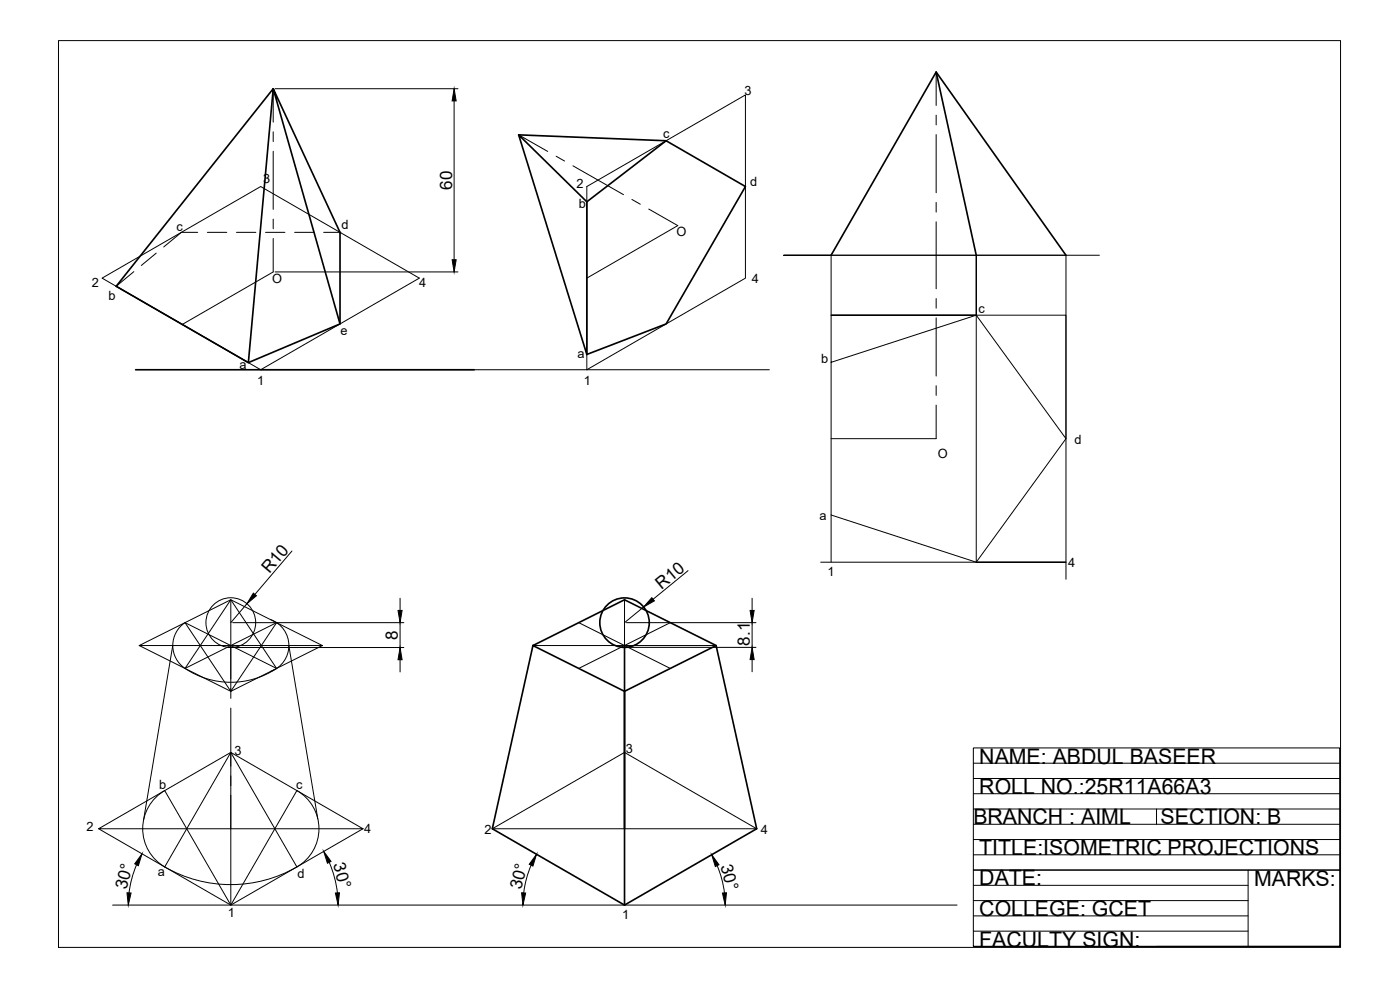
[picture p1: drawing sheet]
<svg xmlns="http://www.w3.org/2000/svg" width="420mm" height="297mm" viewBox="0 0 420 297" stroke-linecap="round" stroke-linejoin="round" font-family="sans-serif">
<!-- layer: 0 -->
<g fill="none" stroke="#000" stroke-width=".3">
<path d="M17.6 12.2h384.7v272.1h-384.7zM102.3 69.9l-.3 .1M249.4 76.6v77.9l43.6 14.2 26.9-37.1-26.9-37-43.6 14.1M319.9 76.6v55M30.6 83.5l47.6-27.5 47.6 27.5-47.6 27.4zM34.9 85.9l39.6 22.9M293 94.6v-18v92.1M292.1 238.1h110M292.1 233.6h110M292.1 229h110M292.1 256.5h110M292.1 251.9h110"/>
<path d="M292.1 247.3h110M292.1 242.7h110M347.1 242.7v4.6M33.8 271.6h253.4M292.1 279.4h82.5M292.1 274.8h82.5M292.1 270.2h82.5M292.1 265.6h82.5M292.1 261.1h110M374.6 261.1v22.9M292.1 284h110h-110v-59.6h110v59.6h-55"/>
</g>
<!-- layer: Thick -->
<g fill="none" stroke="#000" stroke-width=".5">
<path d="M281 21.6l38.9 55M155.7 40.5l44.2 1.7M176.1 60.6l23.8-18.4 23.8 13.8-23.8 41.2-23.8 9.2M176.1 60.6l-20.4-20.1 20.4 65.9M176.1 60.6v45.8M249.4 76.6l31.6-55 12 55M102 97.2l-20-70.6 20 43.1v27.5l-27.5 11.6-39.6-22.9 47.1-59.3-7.5 82.2M40.7 110.9h101.6M159.9 193.7l-12.1 55 39.6 22.9 39.7-22.9-12.2-55M159.9 193.7l27.5-13.7 27.5 13.7-27.5 13.7zM187.4 193.7v77.9"/>
<circle cx="187.4" cy="186.8" r="7.4"/>
</g>
<!-- layer: Thin -->
<g fill="none" stroke="#000" stroke-width=".3">
<path d="M82.6 26.6h54.8M136.3 30.3v47.6M176.1 56l47.6-27.5v55l-47.6 27.4zM203.4 67.7l-27.3 15.8M319.9 76.6h-84.7h94.7M82 81.6l-27.3 15.7M82.6 81.6h54.8M293 94.6h-43.6h70.5v79.2M78.2 110.9h152.7M249.4 131.6h31.6M249.4 154.5v14.2M69.3 180v27.4"/>
<path d="M87.6 165.3l-11.1 13.1M120.1 179.5v3.7M187.4 180v27.4M206.5 171.2l-10.5 8.6M225.7 179.5v3.7M246.3 168.7h73.6h-26.9M41.8 193.7l27.5 13.7 27.4-13.7h-54.9l27.5-13.7 27.4 13.7M51.8 193.7l-8.7 52.2M55.5 186.8l13.8 6.9 13.7-6.9-13.7 20.6zM55.5 186.8a8.3 8.3 0 0 0 0 13.8M69.8 186.8h51.4M69.8 194.3h51.4"/>
<path d="M74.1 181.1l-4.8 5.7M81.2 185.9a8.3 8.3 0 0 1 5.5 7.8 8.3 8.3 0 0 1-5.5 7.8M86.7 193.7l8.7 52M120.1 186.8v7.5M120.1 198v3.6M159.9 193.7h55M173.7 186.8l27.5 13.8M188 186.8h38.9M188 194.2h38.9M193.2 182.1l-5.8 4.7M201.2 186.8l-27.5 13.8M225.7 186.8v7.4"/>
<path d="M225.7 197.9v3.7M55.5 200.6l13.8-20.6 13.7 20.6M55.5 200.6l13.8-6.9 13.7 6.9M55.5 200.6a24.8 24.8 0 0 0 27.5 0M49.4 237.2l19.9 34.4 19.8-34.4M49.4 237.2a13.2 13.2 0 0 0 0 22.9M69.3 225.8v45.8M89.1 237.2a13.2 13.2 0 0 1 0 22.9M187.4 225.8v45.8M29.6 248.7l39.7 22.9 39.6-22.9M29.6 248.7l39.7-22.9 39.6 22.9zM41 259.5a30.8 30.8 0 0 0-2.3 8.4"/>
<path d="M98.8 258.7a32.2 32.2 0 0 1 2.5 9.2M147.8 248.7l39.6-22.9 39.7 22.9zM159.4 259.6a30.5 30.5 0 0 0-2.2 8.3M215.2 259.7a30.2 30.2 0 0 1 2.2 8.2M49.4 260.1l19.9-34.3 19.8 34.3M49.4 260.1a39.7 39.7 0 0 0 39.7 0"/>
<circle cx="69.3" cy="186.8" r="7.5"/>
</g>
<!-- layer: CENTRE -->
<g fill="none" stroke="#000" stroke-width=".3">
<path d="M82 26.6v10.1M82 39.6v2.9M281 21.6v10M281 34.6v2.9M82 45.4v17.4M155.7 40.5l8.7 4.9M166.9 46.9l2.5 1.4M172 49.8l15.1 8.6M189.6 59.8l2.6 1.5M281 40.4v17.4M82 65.7v2.9M82 71.6v10"/>
<path d="M194.7 62.7l8.7 5M281 66.6v20M281 60.7v2.9M281 89.6v2.9M281 95.4v17.4M281 115.7v2.9M281 121.6v10M69.3 193.7v10M69.3 206.6v2.9M69.3 212.4v17.5M69.3 232.8v2.9M69.3 238.6v10.1"/>
</g>
<!-- layer: DASHED -->
<path d="M46.9 75.9l-4.5 3.8M59.3 69.7h-4.9l-5.3 4.4M62.2 69.7h5.9M71 69.7h5.8M79.7 69.7h5.8M88.4 69.7h5.8M97.1 69.7h4.9M40.2 81.5l-5.3 4.4" fill="none" stroke="#000" stroke-width=".3"/>
<!-- layer: Thin -->
<g fill="#000" stroke="#000" stroke-width=".3">
<path d="M136.3 26.6l.6 3.7h-1.2zM135.7 77.9h1.2l-.6 3.7zM76 178l1 .8-2.9 2.3zM195.6 179.3l.8 1-3.2 1.8zM119.5 183.2h1.2l-.6 3.6zM120.1 194.3l.6 3.7h-1.2zM225.1 183.2h1.2l-.6 3.6zM225.7 194.2l.6 3.7h-1.2zM42.6 256.2l-1.1 3.5-1.1-.5zM97.2 255.5l2.2 3-1.1 .5zM161 256.3l-1.1 3.6-1.1-.6zM38.1 267.9h1.2l-.8 3.7z"/>
<path d="M100.7 267.9h1.2l-.4 3.7zM156.5 267.9h1.3l-.9 3.7zM213.6 256.4l2.2 3.1-1.1 .5zM216.8 267.9h1.2l-.4 3.7z"/>
</g>
<g font-size="6.4">
<text x="293.9" y="229.2">NAME: ABDUL BASEER</text>
<text x="293.9" y="238.1">ROLL NO.:25R11A66A3</text>
<text x="292.1" y="247.3">BRANCH : AIML</text>
<text x="348.3" y="247.3">SECTION: B</text>
<text x="293.9" y="256.5">TITLE:ISOMETRIC PROJECTIONS</text>
<text x="293.9" y="265.6">DATE:</text>
<text x="376.4" y="265.9">MARKS:</text>
<text x="293.9" y="274.8">COLLEGE: GCET</text>
<text x="293.9" y="284.2">FACULTY SIGN:</text>
</g>
<g font-size="5.1">
<text x="135.7" y="56.9" transform="rotate(-90 135.7 56.9)">60</text>
<text x="80.8" y="172.3" transform="rotate(-50 80.8 172.3)">R10</text>
<text x="198.6" y="176.9" transform="rotate(-39 198.6 176.9)">R10</text>
<text x="119.4" y="192" transform="rotate(-90 119.4 192)">8</text>
<text x="225.1" y="193.7" transform="rotate(-90 225.1 193.7)">8.1</text>
<text x="100" y="259.4" transform="rotate(75 100 259.4)">30°</text>
<text x="216.2" y="259.9" transform="rotate(75 216.2 259.9)">30°</text>
<text x="37.9" y="267.1" transform="rotate(-75 37.9 267.1)">30°</text>
<text x="156.4" y="267.2" transform="rotate(-75 156.4 267.2)">30°</text>
</g>
<g font-size="3.8">
<text x="223.5" y="28.4">3</text>
<text x="199.1" y="41.5">c</text>
<text x="79" y="54.8">3</text>
<text x="173" y="56.5">2</text>
<text x="225.1" y="55.8">d</text>
<text x="173.7" y="62.4">b</text>
<text x="53" y="69.4">c</text>
<text x="102.5" y="68.7">d</text>
<text x="203" y="70.8">O</text>
<text x="27.5" y="86">2</text>
<text x="81.7" y="85.1">O</text>
<text x="125.8" y="86.2">4</text>
<text x="225.6" y="84.9">4</text>
<text x="32.6" y="90">b</text>
<text x="293.6" y="94.1">c</text>
<text x="102.2" y="100.5">e</text>
<text x="173.3" y="107.4">a</text>
<text x="71.9" y="110.8">a</text>
<text x="246.4" y="109">b</text>
<text x="77.1" y="115.4">1</text>
<text x="175.2" y="115.5">1</text>
<text x="281.5" y="137.3">O</text>
<text x="322.5" y="133.2">d</text>
<text x="246" y="155.9">a</text>
<text x="248.3" y="172.9">1</text>
<text x="320.5" y="170">4</text>
<text x="70.4" y="226.7">3</text>
<text x="187.8" y="225.9">3</text>
<text x="47.8" y="236.8">b</text>
<text x="88.9" y="236.7">c</text>
<text x="25.9" y="249.3">2</text>
<text x="109.3" y="249.9">4</text>
<text x="145.4" y="250.2">2</text>
<text x="228.4" y="250.3">4</text>
<text x="47.3" y="262.8">a</text>
<text x="89.3" y="263.5">d</text>
<text x="68.4" y="275.2">1</text>
<text x="186.7" y="275.8">1</text>
</g>
</svg>
